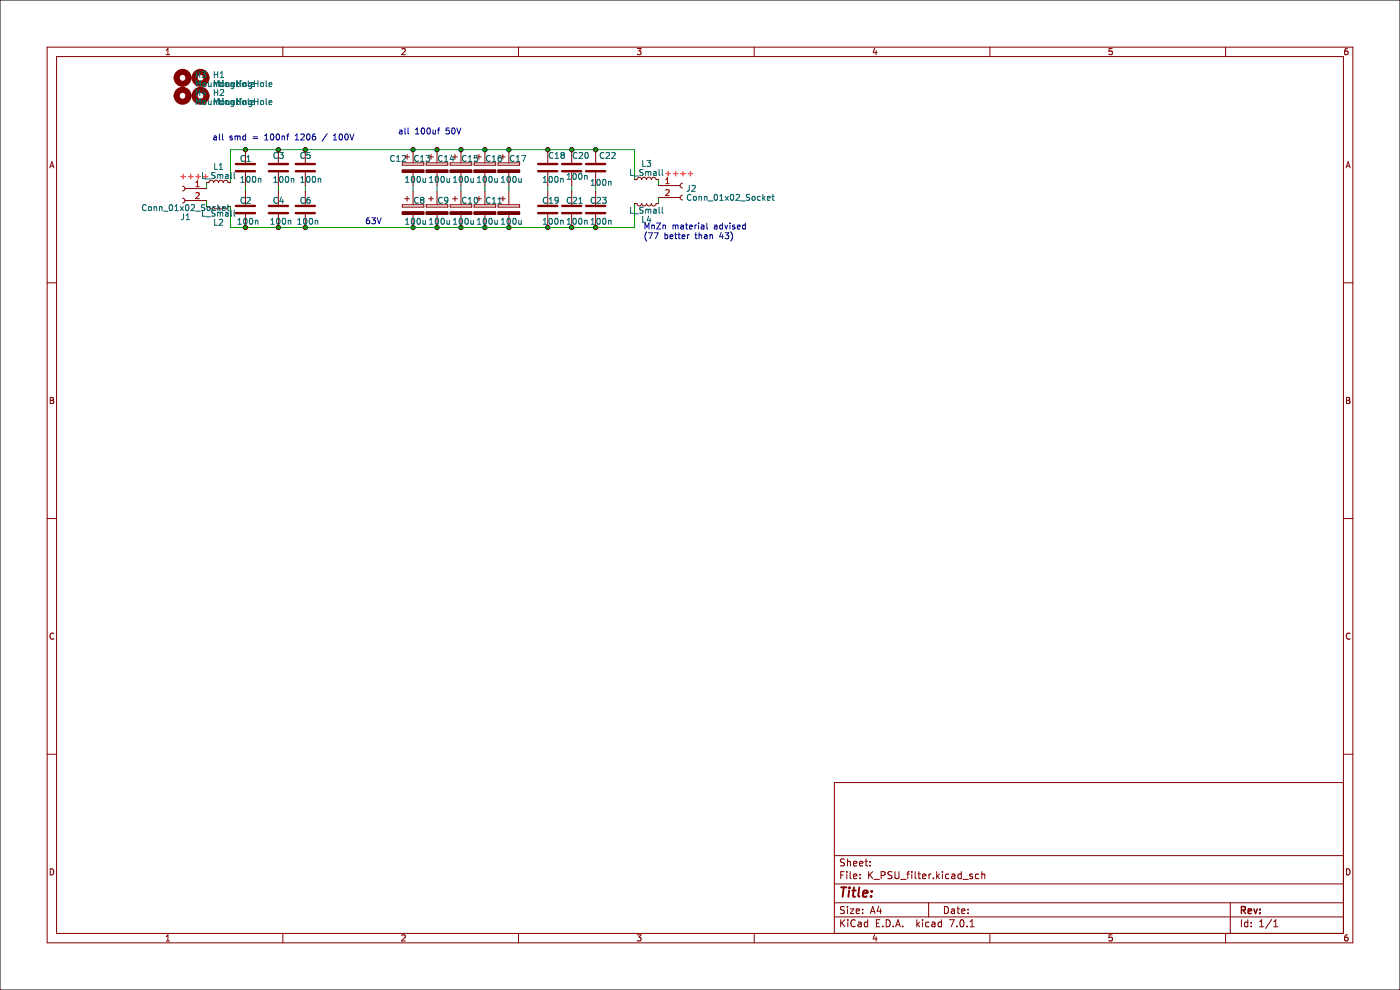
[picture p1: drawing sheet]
(kicad_sch (version 20230121) (generator eeschema)

 (paper "A4")

 (lib_symbols
  (symbol "Connector:Conn_01x02_Socket" (pin_names (offset 1.016) hide) (in_bom yes) (on_board yes)
   (property "Reference" "J" (at 0 2.54 0) (effects (font (size 1.27 1.27))))
   (property "Value" "Conn_01x02_Socket" (at 0 -5.08 0) (effects (font (size 1.27 1.27))))
   (property "Footprint" "" (at 0 0 0) (effects (font (size 1.27 1.27)) hide))
   (property "Datasheet" "~" (at 0 0 0) (effects (font (size 1.27 1.27)) hide))
   (property "ki_locked" "" (at 0 0 0) (effects (font (size 1.27 1.27))))
   (symbol "Conn_01x02_Socket_1_1"
    (arc (start 0 -2.032) (mid -0.5058 -2.54) (end 0 -3.048) (stroke (width 0.1524) (type default)) (fill (type none)))
    (polyline (pts (xy -1.27 -2.54) (xy -0.508 -2.54)) (stroke (width 0.1524) (type default)) (fill (type none)))
    (polyline (pts (xy -1.27 0) (xy -0.508 0)) (stroke (width 0.1524) (type default)) (fill (type none)))
    (arc (start 0 0.508) (mid -0.5058 0) (end 0 -0.508) (stroke (width 0.1524) (type default)) (fill (type none)))
    (pin passive line (at -5.08 0 0) (length 3.81) (name "Pin_1" (effects (font (size 1.27 1.27)))) (number "1" (effects (font (size 1.27 1.27)))))
    (pin passive line (at -5.08 -2.54 0) (length 3.81) (name "Pin_2" (effects (font (size 1.27 1.27)))) (number "2" (effects (font (size 1.27 1.27)))))))
  (symbol "Device:C" (pin_numbers hide) (pin_names (offset 0.254)) (in_bom yes) (on_board yes)
   (property "Reference" "C" (at 0.635 2.54 0) (effects (font (size 1.27 1.27)) (justify left)))
   (property "Value" "C" (at 0.635 -2.54 0) (effects (font (size 1.27 1.27)) (justify left)))
   (property "Footprint" "" (at 0.9652 -3.81 0) (effects (font (size 1.27 1.27)) hide))
   (property "Datasheet" "~" (at 0 0 0) (effects (font (size 1.27 1.27)) hide))
   (symbol "C_0_1"
    (polyline (pts (xy -2.032 -0.762) (xy 2.032 -0.762)) (stroke (width 0.508) (type default)) (fill (type none)))
    (polyline (pts (xy -2.032 0.762) (xy 2.032 0.762)) (stroke (width 0.508) (type default)) (fill (type none))))
   (symbol "C_1_1"
    (pin passive line (at 0 3.81 270) (length 2.794) (name "~" (effects (font (size 1.27 1.27)))) (number "1" (effects (font (size 1.27 1.27)))))
    (pin passive line (at 0 -3.81 90) (length 2.794) (name "~" (effects (font (size 1.27 1.27)))) (number "2" (effects (font (size 1.27 1.27)))))))
  (symbol "Device:C_Polarized" (pin_numbers hide) (pin_names (offset 0.254)) (in_bom yes) (on_board yes)
   (property "Reference" "C" (at 0.635 2.54 0) (effects (font (size 1.27 1.27)) (justify left)))
   (property "Value" "C_Polarized" (at 0.635 -2.54 0) (effects (font (size 1.27 1.27)) (justify left)))
   (property "Footprint" "" (at 0.9652 -3.81 0) (effects (font (size 1.27 1.27)) hide))
   (property "Datasheet" "~" (at 0 0 0) (effects (font (size 1.27 1.27)) hide))
   (symbol "C_Polarized_0_1"
    (rectangle (start -2.286 0.508) (end 2.286 1.016) (stroke (width 0) (type default)) (fill (type none)))
    (polyline (pts (xy -1.778 2.286) (xy -0.762 2.286)) (stroke (width 0) (type default)) (fill (type none)))
    (polyline (pts (xy -1.27 2.794) (xy -1.27 1.778)) (stroke (width 0) (type default)) (fill (type none)))
    (rectangle (start 2.286 -0.508) (end -2.286 -1.016) (stroke (width 0) (type default)) (fill (type outline))))
   (symbol "C_Polarized_1_1"
    (pin passive line (at 0 3.81 270) (length 2.794) (name "~" (effects (font (size 1.27 1.27)))) (number "1" (effects (font (size 1.27 1.27)))))
    (pin passive line (at 0 -3.81 90) (length 2.794) (name "~" (effects (font (size 1.27 1.27)))) (number "2" (effects (font (size 1.27 1.27)))))))
  (symbol "Device:L_Small" (pin_numbers hide) (pin_names (offset 0.254) hide) (in_bom yes) (on_board yes)
   (property "Reference" "L" (at 0.762 1.016 0) (effects (font (size 1.27 1.27)) (justify left)))
   (property "Value" "L_Small" (at 0.762 -1.016 0) (effects (font (size 1.27 1.27)) (justify left)))
   (property "Footprint" "" (at 0 0 0) (effects (font (size 1.27 1.27)) hide))
   (property "Datasheet" "~" (at 0 0 0) (effects (font (size 1.27 1.27)) hide))
   (symbol "L_Small_0_1"
    (arc (start 0 -2.032) (mid 0.5058 -1.524) (end 0 -1.016) (stroke (width 0) (type default)) (fill (type none)))
    (arc (start 0 -1.016) (mid 0.5058 -0.508) (end 0 0) (stroke (width 0) (type default)) (fill (type none)))
    (arc (start 0 0) (mid 0.5058 0.508) (end 0 1.016) (stroke (width 0) (type default)) (fill (type none)))
    (arc (start 0 1.016) (mid 0.5058 1.524) (end 0 2.032) (stroke (width 0) (type default)) (fill (type none))))
   (symbol "L_Small_1_1"
    (pin passive line (at 0 2.54 270) (length 0.508) (name "~" (effects (font (size 1.27 1.27)))) (number "1" (effects (font (size 1.27 1.27)))))
    (pin passive line (at 0 -2.54 90) (length 0.508) (name "~" (effects (font (size 1.27 1.27)))) (number "2" (effects (font (size 1.27 1.27)))))))
  (symbol "Mechanical:MountingHole" (pin_names (offset 1.016)) (in_bom yes) (on_board yes)
   (property "Reference" "H" (at 0 5.08 0) (effects (font (size 1.27 1.27))))
   (property "Value" "MountingHole" (at 0 3.175 0) (effects (font (size 1.27 1.27))))
   (property "Footprint" "" (at 0 0 0) (effects (font (size 1.27 1.27)) hide))
   (property "Datasheet" "~" (at 0 0 0) (effects (font (size 1.27 1.27)) hide))
   (symbol "MountingHole_0_1"
    (circle (center 0 0) (radius 1.27) (stroke (width 1.27) (type default)) (fill (type none))))))

 (junction (at 126.365 48.26) (diameter 0) (color 0 0 0 0))
 (junction (at 92.71 31.75) (diameter 0) (color 0 0 0 0))
 (junction (at 116.205 31.75) (diameter 0) (color 0 0 0 0))
 (junction (at 107.95 48.26) (diameter 0) (color 0 0 0 0))
 (junction (at 121.285 31.75) (diameter 0) (color 0 0 0 0))
 (junction (at 102.87 31.75) (diameter 0) (color 0 0 0 0))
 (junction (at 97.79 31.75) (diameter 0) (color 0 0 0 0))
 (junction (at 97.79 48.26) (diameter 0) (color 0 0 0 0))
 (junction (at 52.07 31.75) (diameter 0) (color 0 0 0 0))
 (junction (at 64.77 31.75) (diameter 0) (color 0 0 0 0))
 (junction (at 121.285 48.26) (diameter 0) (color 0 0 0 0))
 (junction (at 87.63 31.75) (diameter 0) (color 0 0 0 0))
 (junction (at 92.71 48.26) (diameter 0) (color 0 0 0 0))
 (junction (at 87.63 48.26) (diameter 0) (color 0 0 0 0))
 (junction (at 102.87 48.26) (diameter 0) (color 0 0 0 0))
 (junction (at 59.055 31.75) (diameter 0) (color 0 0 0 0))
 (junction (at 116.205 48.26) (diameter 0) (color 0 0 0 0))
 (junction (at 126.365 31.75) (diameter 0) (color 0 0 0 0))
 (junction (at 52.07 48.26) (diameter 0) (color 0 0 0 0))
 (junction (at 59.055 48.26) (diameter 0) (color 0 0 0 0))
 (junction (at 64.77 48.26) (diameter 0) (color 0 0 0 0))
 (junction (at 107.95 31.75) (diameter 0) (color 0 0 0 0))

 (wire (pts (xy 92.71 31.75) (xy 97.79 31.75)) (stroke (width 0) (type default)))
 (wire (pts (xy 139.7 43.18) (xy 139.7 41.91)) (stroke (width 0) (type default)))
 (wire (pts (xy 121.285 39.37) (xy 121.285 40.64)) (stroke (width 0) (type default)))
 (wire (pts (xy 107.95 31.75) (xy 116.205 31.75)) (stroke (width 0) (type default)))
 (wire (pts (xy 48.895 48.26) (xy 52.07 48.26)) (stroke (width 0) (type default)))
 (wire (pts (xy 59.055 31.75) (xy 64.77 31.75)) (stroke (width 0) (type default)))
 (wire (pts (xy 102.87 39.37) (xy 102.87 40.64)) (stroke (width 0) (type default)))
 (wire (pts (xy 116.205 48.26) (xy 121.285 48.26)) (stroke (width 0) (type default)))
 (wire (pts (xy 43.815 42.545) (xy 43.815 43.815)) (stroke (width 0) (type default)))
 (wire (pts (xy 97.79 39.37) (xy 97.79 40.64)) (stroke (width 0) (type default)))
 (wire (pts (xy 92.71 48.26) (xy 97.79 48.26)) (stroke (width 0) (type default)))
 (wire (pts (xy 121.285 31.75) (xy 126.365 31.75)) (stroke (width 0) (type default)))
 (wire (pts (xy 87.63 31.75) (xy 92.71 31.75)) (stroke (width 0) (type default)))
 (wire (pts (xy 126.365 39.37) (xy 126.365 40.64)) (stroke (width 0) (type default)))
 (wire (pts (xy 102.87 31.75) (xy 107.95 31.75)) (stroke (width 0) (type default)))
 (wire (pts (xy 92.71 39.37) (xy 92.71 40.64)) (stroke (width 0) (type default)))
 (wire (pts (xy 48.895 31.75) (xy 52.07 31.75)) (stroke (width 0) (type default)))
 (wire (pts (xy 97.79 48.26) (xy 102.87 48.26)) (stroke (width 0) (type default)))
 (wire (pts (xy 87.63 39.37) (xy 87.63 40.64)) (stroke (width 0) (type default)))
 (wire (pts (xy 64.77 48.26) (xy 87.63 48.26)) (stroke (width 0) (type default)))
 (wire (pts (xy 121.285 48.26) (xy 126.365 48.26)) (stroke (width 0) (type default)))
 (wire (pts (xy 97.79 31.75) (xy 102.87 31.75)) (stroke (width 0) (type default)))
 (wire (pts (xy 52.07 48.26) (xy 59.055 48.26)) (stroke (width 0) (type default)))
 (wire (pts (xy 126.365 31.75) (xy 134.62 31.75)) (stroke (width 0) (type default)))
 (wire (pts (xy 107.95 48.26) (xy 116.205 48.26)) (stroke (width 0) (type default)))
 (wire (pts (xy 48.895 43.815) (xy 48.895 48.26)) (stroke (width 0) (type default)))
 (wire (pts (xy 64.77 31.75) (xy 87.63 31.75)) (stroke (width 0) (type default)))
 (wire (pts (xy 134.62 43.18) (xy 134.62 48.26)) (stroke (width 0) (type default)))
 (wire (pts (xy 59.055 48.26) (xy 64.77 48.26)) (stroke (width 0) (type default)))
 (wire (pts (xy 59.055 39.37) (xy 59.055 40.64)) (stroke (width 0) (type default)))
 (wire (pts (xy 116.205 39.37) (xy 116.205 40.64)) (stroke (width 0) (type default)))
 (wire (pts (xy 139.7 39.37) (xy 139.7 38.1)) (stroke (width 0) (type default)))
 (wire (pts (xy 64.77 39.37) (xy 64.77 40.64)) (stroke (width 0) (type default)))
 (wire (pts (xy 52.07 39.37) (xy 52.07 40.64)) (stroke (width 0) (type default)))
 (wire (pts (xy 102.87 48.26) (xy 107.95 48.26)) (stroke (width 0) (type default)))
 (wire (pts (xy 116.205 31.75) (xy 121.285 31.75)) (stroke (width 0) (type default)))
 (wire (pts (xy 134.62 48.26) (xy 126.365 48.26)) (stroke (width 0) (type default)))
 (wire (pts (xy 52.07 31.75) (xy 59.055 31.75)) (stroke (width 0) (type default)))
 (wire (pts (xy 134.62 31.75) (xy 134.62 38.1)) (stroke (width 0) (type default)))
 (wire (pts (xy 87.63 48.26) (xy 92.71 48.26)) (stroke (width 0) (type default)))
 (wire (pts (xy 107.95 39.37) (xy 107.95 40.64)) (stroke (width 0) (type default)))
 (wire (pts (xy 48.895 38.735) (xy 48.895 31.75)) (stroke (width 0) (type default)))
 (wire (pts (xy 43.815 40.005) (xy 43.815 38.735)) (stroke (width 0) (type default)))

 (text "MnZn material advised\n(77 better than 43)\n" (at 136.525 50.8 0) (effects (font (size 1.27 1.27)) (justify left bottom)))
 (text "all smd = 100nf 1206 / 100V" (at 45.085 29.845 0) (effects (font (size 1.27 1.27)) (justify left bottom)))
 (text "63V\n" (at 77.47 47.625 0) (effects (font (size 1.27 1.27)) (justify left bottom)))
 (text "++++" (at 140.97 37.465 0) (effects (font (size 1.27 1.27) (thickness 0.254) bold (color 255 40 38 1)) (justify left bottom)))
 (text "all 100uf 50V \n" (at 84.455 28.575 0) (effects (font (size 1.27 1.27)) (justify left bottom)))
 (text "++++" (at 38.1 38.1 0) (effects (font (size 1.27 1.27) (thickness 0.254) bold (color 255 40 38 1)) (justify left bottom)))

 (symbol (lib_id "Mechanical:MountingHole") (at 38.735 20.32 0) (unit 1) (in_bom yes) (on_board yes) (dnp no) (fields_autoplaced)
  (property "Reference" "H4" (at 41.275 19.6763 0) (effects (font (size 1.27 1.27)) (justify left)))
  (property "Value" "MountingHole" (at 41.275 21.5973 0) (effects (font (size 1.27 1.27)) (justify left)))
  (property "Footprint" "MountingHole:MountingHole_3.2mm_M3_Pad" (at 38.735 20.32 0) (effects (font (size 1.27 1.27)) hide))
  (property "Datasheet" "~" (at 38.735 20.32 0) (effects (font (size 1.27 1.27)) hide)))

 (symbol (lib_id "Device:C_Polarized") (at 107.95 35.56 0) (unit 1) (in_bom yes) (on_board yes) (dnp no)
  (property "Reference" "C17" (at 107.95 33.655 0) (effects (font (size 1.27 1.27)) (justify left)))
  (property "Value" "100u" (at 106.045 38.1 0) (effects (font (size 1.27 1.27)) (justify left)))
  (property "Footprint" "Capacitor_THT:CP_Radial_D10.0mm_P5.00mm" (at 108.9152 39.37 0) (effects (font (size 1.27 1.27)) hide))
  (property "Datasheet" "~" (at 107.95 35.56 0) (effects (font (size 1.27 1.27)) hide)) (pin "1") (pin "2"))

 (symbol (lib_id "Device:C") (at 121.285 44.45 0) (unit 1) (in_bom yes) (on_board yes) (dnp no)
  (property "Reference" "C21" (at 120.015 42.545 0) (effects (font (size 1.27 1.27)) (justify left)))
  (property "Value" "100n" (at 120.015 46.99 0) (effects (font (size 1.27 1.27)) (justify left)))
  (property "Footprint" "Capacitor_SMD:C_1206_3216Metric_Pad1.33x1.80mm_HandSolder" (at 122.2502 48.26 0) (effects (font (size 1.27 1.27)) hide))
  (property "Datasheet" "~" (at 121.285 44.45 0) (effects (font (size 1.27 1.27)) hide)) (pin "1") (pin "2"))

 (symbol (lib_id "Device:C") (at 52.07 35.56 0) (unit 1) (in_bom yes) (on_board yes) (dnp no)
  (property "Reference" "C1" (at 50.8 33.655 0) (effects (font (size 1.27 1.27)) (justify left)))
  (property "Value" "100n" (at 50.8 38.1 0) (effects (font (size 1.27 1.27)) (justify left)))
  (property "Footprint" "Capacitor_SMD:C_1206_3216Metric_Pad1.33x1.80mm_HandSolder" (at 53.0352 39.37 0) (effects (font (size 1.27 1.27)) hide))
  (property "Datasheet" "~" (at 52.07 35.56 0) (effects (font (size 1.27 1.27)) hide)) (pin "1") (pin "2"))

 (symbol (lib_id "Device:C") (at 121.285 35.56 0) (unit 1) (in_bom yes) (on_board yes) (dnp no)
  (property "Reference" "C20" (at 121.285 33.02 0) (effects (font (size 1.27 1.27)) (justify left)))
  (property "Value" "100n" (at 120.015 37.465 0) (effects (font (size 1.27 1.27)) (justify left)))
  (property "Footprint" "Capacitor_SMD:C_1206_3216Metric_Pad1.33x1.80mm_HandSolder" (at 122.2502 39.37 0) (effects (font (size 1.27 1.27)) hide))
  (property "Datasheet" "~" (at 121.285 35.56 0) (effects (font (size 1.27 1.27)) hide)) (pin "1") (pin "2"))

 (symbol (lib_id "Device:C") (at 59.055 35.56 0) (unit 1) (in_bom yes) (on_board yes) (dnp no)
  (property "Reference" "C3" (at 57.785 33.02 0) (effects (font (size 1.27 1.27)) (justify left)))
  (property "Value" "100n" (at 57.785 38.1 0) (effects (font (size 1.27 1.27)) (justify left)))
  (property "Footprint" "Capacitor_SMD:C_1206_3216Metric_Pad1.33x1.80mm_HandSolder" (at 60.0202 39.37 0) (effects (font (size 1.27 1.27)) hide))
  (property "Datasheet" "~" (at 59.055 35.56 0) (effects (font (size 1.27 1.27)) hide)) (pin "1") (pin "2"))

 (symbol (lib_id "Device:C_Polarized") (at 97.79 35.56 0) (unit 1) (in_bom yes) (on_board yes) (dnp no)
  (property "Reference" "C15" (at 97.79 33.655 0) (effects (font (size 1.27 1.27)) (justify left)))
  (property "Value" "100u" (at 95.885 38.1 0) (effects (font (size 1.27 1.27)) (justify left)))
  (property "Footprint" "Capacitor_THT:CP_Radial_D10.0mm_P5.00mm" (at 98.7552 39.37 0) (effects (font (size 1.27 1.27)) hide))
  (property "Datasheet" "~" (at 97.79 35.56 0) (effects (font (size 1.27 1.27)) hide)) (pin "1") (pin "2"))

 (symbol (lib_id "Device:L_Small") (at 137.16 43.18 90) (mirror x) (unit 1) (in_bom yes) (on_board yes) (dnp no)
  (property "Reference" "L4" (at 137.16 46.5687 90) (effects (font (size 1.27 1.27))))
  (property "Value" "L_Small" (at 137.16 44.6477 90) (effects (font (size 1.27 1.27))))
  (property "Footprint" "L_Toroid_Horizontal_D25.4mm_P22.90mm:L_Toroid_Horizontal_25x22" (at 137.16 43.18 0) (effects (font (size 1.27 1.27)) hide))
  (property "Datasheet" "~" (at 137.16 43.18 0) (effects (font (size 1.27 1.27)) hide)) (pin "1") (pin "2"))

 (symbol (lib_id "Device:C") (at 116.205 35.56 0) (unit 1) (in_bom yes) (on_board yes) (dnp no)
  (property "Reference" "C18" (at 116.205 33.02 0) (effects (font (size 1.27 1.27)) (justify left)))
  (property "Value" "100n" (at 114.935 38.1 0) (effects (font (size 1.27 1.27)) (justify left)))
  (property "Footprint" "Capacitor_SMD:C_1206_3216Metric_Pad1.33x1.80mm_HandSolder" (at 117.1702 39.37 0) (effects (font (size 1.27 1.27)) hide))
  (property "Datasheet" "~" (at 116.205 35.56 0) (effects (font (size 1.27 1.27)) hide)) (pin "1") (pin "2"))

 (symbol (lib_id "Device:C_Polarized") (at 102.87 35.56 0) (unit 1) (in_bom yes) (on_board yes) (dnp no)
  (property "Reference" "C16" (at 102.87 33.655 0) (effects (font (size 1.27 1.27)) (justify left)))
  (property "Value" "100u" (at 100.965 38.1 0) (effects (font (size 1.27 1.27)) (justify left)))
  (property "Footprint" "Capacitor_THT:CP_Radial_D10.0mm_P5.00mm" (at 103.8352 39.37 0) (effects (font (size 1.27 1.27)) hide))
  (property "Datasheet" "~" (at 102.87 35.56 0) (effects (font (size 1.27 1.27)) hide)) (pin "1") (pin "2"))

 (symbol (lib_id "Device:L_Small") (at 46.355 38.735 90) (unit 1) (in_bom yes) (on_board yes) (dnp no) (fields_autoplaced)
  (property "Reference" "L1" (at 46.355 35.3463 90) (effects (font (size 1.27 1.27))))
  (property "Value" "L_Small" (at 46.355 37.2673 90) (effects (font (size 1.27 1.27))))
  (property "Footprint" "L_Toroid_Horizontal_D25.4mm_P22.90mm:L_Toroid_Horizontal_25x22" (at 46.355 38.735 0) (effects (font (size 1.27 1.27)) hide))
  (property "Datasheet" "~" (at 46.355 38.735 0) (effects (font (size 1.27 1.27)) hide)) (pin "1") (pin "2"))

 (symbol (lib_id "Device:C") (at 126.365 44.45 0) (unit 1) (in_bom yes) (on_board yes) (dnp no)
  (property "Reference" "C23" (at 125.095 42.545 0) (effects (font (size 1.27 1.27)) (justify left)))
  (property "Value" "100n" (at 125.095 46.99 0) (effects (font (size 1.27 1.27)) (justify left)))
  (property "Footprint" "Capacitor_SMD:C_1206_3216Metric_Pad1.33x1.80mm_HandSolder" (at 127.3302 48.26 0) (effects (font (size 1.27 1.27)) hide))
  (property "Datasheet" "~" (at 126.365 44.45 0) (effects (font (size 1.27 1.27)) hide)) (pin "1") (pin "2"))

 (symbol (lib_id "Mechanical:MountingHole") (at 42.545 16.51 0) (unit 1) (in_bom yes) (on_board yes) (dnp no) (fields_autoplaced)
  (property "Reference" "H1" (at 45.085 15.8663 0) (effects (font (size 1.27 1.27)) (justify left)))
  (property "Value" "MountingHole" (at 45.085 17.7873 0) (effects (font (size 1.27 1.27)) (justify left)))
  (property "Footprint" "MountingHole:MountingHole_3.2mm_M3_Pad" (at 42.545 16.51 0) (effects (font (size 1.27 1.27)) hide))
  (property "Datasheet" "~" (at 42.545 16.51 0) (effects (font (size 1.27 1.27)) hide)))

 (symbol (lib_id "Device:C") (at 52.07 44.45 0) (unit 1) (in_bom yes) (on_board yes) (dnp no)
  (property "Reference" "C2" (at 50.8 42.545 0) (effects (font (size 1.27 1.27)) (justify left)))
  (property "Value" "100n" (at 50.165 46.99 0) (effects (font (size 1.27 1.27)) (justify left)))
  (property "Footprint" "Capacitor_SMD:C_1206_3216Metric_Pad1.33x1.80mm_HandSolder" (at 53.0352 48.26 0) (effects (font (size 1.27 1.27)) hide))
  (property "Datasheet" "~" (at 52.07 44.45 0) (effects (font (size 1.27 1.27)) hide)) (pin "1") (pin "2"))

 (symbol (lib_id "Device:C") (at 64.77 35.56 0) (unit 1) (in_bom yes) (on_board yes) (dnp no)
  (property "Reference" "C5" (at 63.5 33.02 0) (effects (font (size 1.27 1.27)) (justify left)))
  (property "Value" "100n" (at 63.5 38.1 0) (effects (font (size 1.27 1.27)) (justify left)))
  (property "Footprint" "Capacitor_SMD:C_1206_3216Metric_Pad1.33x1.80mm_HandSolder" (at 65.7352 39.37 0) (effects (font (size 1.27 1.27)) hide))
  (property "Datasheet" "~" (at 64.77 35.56 0) (effects (font (size 1.27 1.27)) hide)) (pin "1") (pin "2"))

 (symbol (lib_id "Device:C_Polarized") (at 97.79 44.45 0) (unit 1) (in_bom yes) (on_board yes) (dnp no)
  (property "Reference" "C10" (at 97.79 42.545 0) (effects (font (size 1.27 1.27)) (justify left)))
  (property "Value" "100u" (at 95.885 46.99 0) (effects (font (size 1.27 1.27)) (justify left)))
  (property "Footprint" "Capacitor_THT:CP_Radial_D10.0mm_P5.00mm" (at 98.7552 48.26 0) (effects (font (size 1.27 1.27)) hide))
  (property "Datasheet" "~" (at 97.79 44.45 0) (effects (font (size 1.27 1.27)) hide)) (pin "1") (pin "2"))

 (symbol (lib_id "Device:C_Polarized") (at 92.71 44.45 0) (unit 1) (in_bom yes) (on_board yes) (dnp no)
  (property "Reference" "C9" (at 92.71 42.545 0) (effects (font (size 1.27 1.27)) (justify left)))
  (property "Value" "100u" (at 90.805 46.99 0) (effects (font (size 1.27 1.27)) (justify left)))
  (property "Footprint" "Capacitor_THT:CP_Radial_D10.0mm_P5.00mm" (at 93.6752 48.26 0) (effects (font (size 1.27 1.27)) hide))
  (property "Datasheet" "~" (at 92.71 44.45 0) (effects (font (size 1.27 1.27)) hide)) (pin "1") (pin "2"))

 (symbol (lib_id "Device:L_Small") (at 137.16 38.1 90) (unit 1) (in_bom yes) (on_board yes) (dnp no) (fields_autoplaced)
  (property "Reference" "L3" (at 137.16 34.7113 90) (effects (font (size 1.27 1.27))))
  (property "Value" "L_Small" (at 137.16 36.6323 90) (effects (font (size 1.27 1.27))))
  (property "Footprint" "L_Toroid_Horizontal_D25.4mm_P22.90mm:L_Toroid_Horizontal_25x22" (at 137.16 38.1 0) (effects (font (size 1.27 1.27)) hide))
  (property "Datasheet" "~" (at 137.16 38.1 0) (effects (font (size 1.27 1.27)) hide)) (pin "1") (pin "2"))

 (symbol (lib_id "Mechanical:MountingHole") (at 42.545 20.32 0) (unit 1) (in_bom yes) (on_board yes) (dnp no) (fields_autoplaced)
  (property "Reference" "H2" (at 45.085 19.6763 0) (effects (font (size 1.27 1.27)) (justify left)))
  (property "Value" "MountingHole" (at 45.085 21.5973 0) (effects (font (size 1.27 1.27)) (justify left)))
  (property "Footprint" "MountingHole:MountingHole_3.2mm_M3_Pad" (at 42.545 20.32 0) (effects (font (size 1.27 1.27)) hide))
  (property "Datasheet" "~" (at 42.545 20.32 0) (effects (font (size 1.27 1.27)) hide)))

 (symbol (lib_id "Device:C_Polarized") (at 87.63 35.56 0) (unit 1) (in_bom yes) (on_board yes) (dnp no)
  (property "Reference" "C13" (at 87.63 33.655 0) (effects (font (size 1.27 1.27)) (justify left)))
  (property "Value" "100u" (at 85.725 38.1 0) (effects (font (size 1.27 1.27)) (justify left)))
  (property "Footprint" "Capacitor_THT:CP_Radial_D10.0mm_P5.00mm" (at 88.5952 39.37 0) (effects (font (size 1.27 1.27)) hide))
  (property "Datasheet" "~" (at 87.63 35.56 0) (effects (font (size 1.27 1.27)) hide)) (pin "1") (pin "2"))

 (symbol (lib_id "Device:C_Polarized") (at 102.87 44.45 0) (unit 1) (in_bom yes) (on_board yes) (dnp no)
  (property "Reference" "C11" (at 102.87 42.545 0) (effects (font (size 1.27 1.27)) (justify left)))
  (property "Value" "100u" (at 100.965 46.99 0) (effects (font (size 1.27 1.27)) (justify left)))
  (property "Footprint" "Capacitor_THT:CP_Radial_D10.0mm_P5.00mm" (at 103.8352 48.26 0) (effects (font (size 1.27 1.27)) hide))
  (property "Datasheet" "~" (at 102.87 44.45 0) (effects (font (size 1.27 1.27)) hide)) (pin "1") (pin "2"))

 (symbol (lib_id "Device:C") (at 126.365 35.56 0) (unit 1) (in_bom yes) (on_board yes) (dnp no)
  (property "Reference" "C22" (at 127 33.02 0) (effects (font (size 1.27 1.27)) (justify left)))
  (property "Value" "100n" (at 125.095 38.735 0) (effects (font (size 1.27 1.27)) (justify left)))
  (property "Footprint" "Capacitor_SMD:C_1206_3216Metric_Pad1.33x1.80mm_HandSolder" (at 127.3302 39.37 0) (effects (font (size 1.27 1.27)) hide))
  (property "Datasheet" "~" (at 126.365 35.56 0) (effects (font (size 1.27 1.27)) hide)) (pin "1") (pin "2"))

 (symbol (lib_id "Device:L_Small") (at 46.355 43.815 90) (mirror x) (unit 1) (in_bom yes) (on_board yes) (dnp no)
  (property "Reference" "L2" (at 46.355 47.2037 90) (effects (font (size 1.27 1.27))))
  (property "Value" "L_Small" (at 46.355 45.2827 90) (effects (font (size 1.27 1.27))))
  (property "Footprint" "L_Toroid_Horizontal_D25.4mm_P22.90mm:L_Toroid_Horizontal_25x22" (at 46.355 43.815 0) (effects (font (size 1.27 1.27)) hide))
  (property "Datasheet" "~" (at 46.355 43.815 0) (effects (font (size 1.27 1.27)) hide)) (pin "1") (pin "2"))

 (symbol (lib_id "Connector:Conn_01x02_Socket") (at 38.735 40.005 0) (mirror y) (unit 1) (in_bom yes) (on_board yes) (dnp no)
  (property "Reference" "J1" (at 39.37 46.0121 0) (effects (font (size 1.27 1.27))))
  (property "Value" "Conn_01x02_Socket" (at 39.37 44.0911 0) (effects (font (size 1.27 1.27))))
  (property "Footprint" "1711725:1711725" (at 38.735 40.005 0) (effects (font (size 1.27 1.27)) hide))
  (property "Datasheet" "~" (at 38.735 40.005 0) (effects (font (size 1.27 1.27)) hide)) (pin "1") (pin "2"))

 (symbol (lib_id "Device:C") (at 64.77 44.45 0) (unit 1) (in_bom yes) (on_board yes) (dnp no)
  (property "Reference" "C6" (at 63.5 42.545 0) (effects (font (size 1.27 1.27)) (justify left)))
  (property "Value" "100n" (at 62.865 46.99 0) (effects (font (size 1.27 1.27)) (justify left)))
  (property "Footprint" "Capacitor_SMD:C_1206_3216Metric_Pad1.33x1.80mm_HandSolder" (at 65.7352 48.26 0) (effects (font (size 1.27 1.27)) hide))
  (property "Datasheet" "~" (at 64.77 44.45 0) (effects (font (size 1.27 1.27)) hide)) (pin "1") (pin "2"))

 (symbol (lib_id "Connector:Conn_01x02_Socket") (at 144.78 39.37 0) (unit 1) (in_bom yes) (on_board yes) (dnp no) (fields_autoplaced)
  (property "Reference" "J2" (at 145.4912 39.9963 0) (effects (font (size 1.27 1.27)) (justify left)))
  (property "Value" "Conn_01x02_Socket" (at 145.4912 41.9173 0) (effects (font (size 1.27 1.27)) (justify left)))
  (property "Footprint" "1711725:1711725" (at 144.78 39.37 0) (effects (font (size 1.27 1.27)) hide))
  (property "Datasheet" "~" (at 144.78 39.37 0) (effects (font (size 1.27 1.27)) hide)) (pin "1") (pin "2"))

 (symbol (lib_id "Device:C_Polarized") (at 107.95 44.45 0) (unit 1) (in_bom yes) (on_board yes) (dnp no)
  (property "Reference" "C12" (at 82.55 33.655 0) (effects (font (size 1.27 1.27)) (justify left)))
  (property "Value" "100u" (at 106.045 46.99 0) (effects (font (size 1.27 1.27)) (justify left)))
  (property "Footprint" "Capacitor_THT:CP_Radial_D10.0mm_P5.00mm" (at 108.9152 48.26 0) (effects (font (size 1.27 1.27)) hide))
  (property "Datasheet" "~" (at 107.95 44.45 0) (effects (font (size 1.27 1.27)) hide)) (pin "1") (pin "2"))

 (symbol (lib_id "Device:C") (at 116.205 44.45 0) (unit 1) (in_bom yes) (on_board yes) (dnp no)
  (property "Reference" "C19" (at 114.935 42.545 0) (effects (font (size 1.27 1.27)) (justify left)))
  (property "Value" "100n" (at 114.935 46.99 0) (effects (font (size 1.27 1.27)) (justify left)))
  (property "Footprint" "Capacitor_SMD:C_1206_3216Metric_Pad1.33x1.80mm_HandSolder" (at 117.1702 48.26 0) (effects (font (size 1.27 1.27)) hide))
  (property "Datasheet" "~" (at 116.205 44.45 0) (effects (font (size 1.27 1.27)) hide)) (pin "1") (pin "2"))

 (symbol (lib_id "Device:C_Polarized") (at 92.71 35.56 0) (unit 1) (in_bom yes) (on_board yes) (dnp no)
  (property "Reference" "C14" (at 92.71 33.655 0) (effects (font (size 1.27 1.27)) (justify left)))
  (property "Value" "100u" (at 90.805 38.1 0) (effects (font (size 1.27 1.27)) (justify left)))
  (property "Footprint" "Capacitor_THT:CP_Radial_D10.0mm_P5.00mm" (at 93.6752 39.37 0) (effects (font (size 1.27 1.27)) hide))
  (property "Datasheet" "~" (at 92.71 35.56 0) (effects (font (size 1.27 1.27)) hide)) (pin "1") (pin "2"))

 (symbol (lib_id "Device:C_Polarized") (at 87.63 44.45 0) (unit 1) (in_bom yes) (on_board yes) (dnp no)
  (property "Reference" "C8" (at 87.63 42.545 0) (effects (font (size 1.27 1.27)) (justify left)))
  (property "Value" "100u" (at 85.725 46.99 0) (effects (font (size 1.27 1.27)) (justify left)))
  (property "Footprint" "Capacitor_THT:CP_Radial_D10.0mm_P5.00mm" (at 88.5952 48.26 0) (effects (font (size 1.27 1.27)) hide))
  (property "Datasheet" "~" (at 87.63 44.45 0) (effects (font (size 1.27 1.27)) hide)) (pin "1") (pin "2"))

 (symbol (lib_id "Device:C") (at 59.055 44.45 0) (unit 1) (in_bom yes) (on_board yes) (dnp no)
  (property "Reference" "C4" (at 57.785 42.545 0) (effects (font (size 1.27 1.27)) (justify left)))
  (property "Value" "100n" (at 57.15 46.99 0) (effects (font (size 1.27 1.27)) (justify left)))
  (property "Footprint" "Capacitor_SMD:C_1206_3216Metric_Pad1.33x1.80mm_HandSolder" (at 60.0202 48.26 0) (effects (font (size 1.27 1.27)) hide))
  (property "Datasheet" "~" (at 59.055 44.45 0) (effects (font (size 1.27 1.27)) hide)) (pin "1") (pin "2"))

 (symbol (lib_id "Mechanical:MountingHole") (at 38.735 16.51 0) (unit 1) (in_bom yes) (on_board yes) (dnp no) (fields_autoplaced)
  (property "Reference" "H3" (at 41.275 15.8663 0) (effects (font (size 1.27 1.27)) (justify left)))
  (property "Value" "MountingHole" (at 41.275 17.7873 0) (effects (font (size 1.27 1.27)) (justify left)))
  (property "Footprint" "MountingHole:MountingHole_3.2mm_M3_Pad" (at 38.735 16.51 0) (effects (font (size 1.27 1.27)) hide))
  (property "Datasheet" "~" (at 38.735 16.51 0) (effects (font (size 1.27 1.27)) hide)))

 (sheet_instances (path "" (page "1"))))
